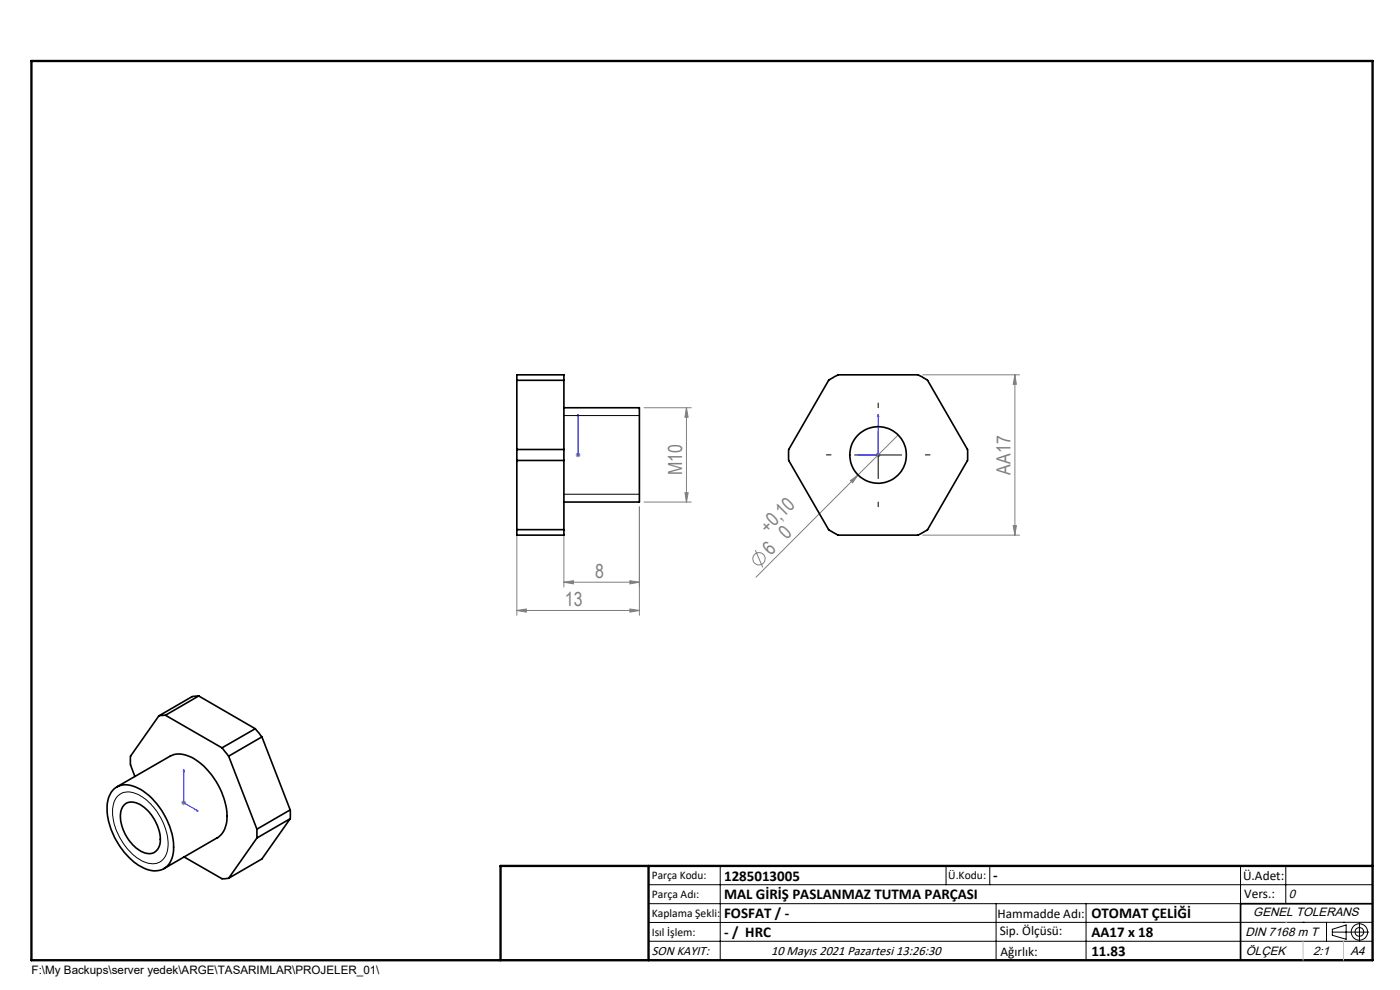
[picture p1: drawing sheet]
<svg xmlns="http://www.w3.org/2000/svg" width="297mm" height="210mm" viewBox="0 0 297 210" stroke-linecap="round" stroke-linejoin="round" font-family="sans-serif">
<g fill="none" stroke="#808080" stroke-width=".21">
<path d="M195.8 79.5h20.5M215.3 79.5l.3 2h-.7zM215.3 79.5v34M122.1 96.5h1.1M122.3 96.2l.7 .7M122.6 96v1M123 96.2l-.7 .7M136.6 86.5h10M145.6 86.5l.4 2h-.7zM145.6 86.5v20M185.8 96.5h1M185.9 96.2l.8 .7"/>
<path d="M186.3 96v1M186.7 96.2l-.8 .7M190.5 92.3l-8.5 8.4M109.6 113.4v17.1M119.6 113.4v11.1M135.6 107.5v23M136.6 106.5h10M145.3 104.5h.7l-.4 2zM160.2 116.7l1.6 3.7M180.4 101.9l1.6-1.2-1.1 1.7zM182 100.7l-21.6 21.7M195.8 113.5h20.5"/>
<path d="M214.9 111.5h.7l-.3 2zM109.6 129.5l2.1-.3v.6zM109.6 129.5h26M119.6 123.5l2-.3v.7zM119.6 123.5h16M133.6 129.2l2 .3-2 .3zM133.6 123.2l2 .3-2 .4zM38.5 170.3h1M38.6 169.9l.7 .7M39 169.8v1M39.3 169.9l-.7 .7"/>
<circle cx="161" cy="118.5" r="1.3"/>
</g>
<g fill="none" stroke="#000" stroke-width=".21">
<path d="M119.6 88.2h16M181.3 96.5h10M186.3 91.5v10M119.6 104.8h16M25 168.8a3.8 3.8 0 0 1 4.8 0 12.6 12.6 0 0 1 5.8 11.5 3.3 3.3 0 0 1-5 2.5 12.7 12.7 0 0 1-6.7-11.3l.3-1.4zM137.6 187.7h153.6M137.6 191.7h153.6M137.6 199.7h153.6M152.8 183.7v20M200.7 183.7v4M210 183.7v4M211.3 191.7v12"/>
<path d="M230.4 191.7v12M263.2 183.7v20M272.8 183.7v8M276.4 195.6h.1M281.4 195.6v4.1M282.6 197.7h7.8M282.6 197.1l3-.9v3l-3-.8zM285 195.6h.1M288.4 195.8v3.8M291.2 195.6l-153.6 .1"/>
<circle cx="288.4" cy="197.7" r="1.74"/>
<circle cx="288.4" cy="197.7" r=".93"/>
</g>
<path d="M122.6 96.4v.2zM122.6 87.9v.5v-.5M122.6 96.5h.1M122.6 87.9v8.6M182 96.5l.4-.1v.2zM186.3 87.9v8.6h-4.3M186.3 87.9l.1 .5h-.2zM39 163.3l.1 .4-.2-.1zM39 163.3v7l3 1.7M41.7 171.8l.3 .2h-.3z" fill="none" stroke="#00f" stroke-width=".21"/>
<path d="M176.3 96.5h-1M186.3 86.5v-1M196.3 96.5h1M186.3 106.5v1" fill="none" stroke="#000" stroke-width=".21" stroke-dasharray="15.2 1.3 1.3 1.3"/>
<path d="M106.2 203.7h185" fill="none" stroke="#000" stroke-width=".25"/>
<path d="M291.2 191.7h-28v12" fill="none" stroke="#000" stroke-width=".35"/>
<path d="M6.7 12.9h284.5v190.8h-284.5zM137.6 183.7v20M291.2 183.7h-185v20" fill="none" stroke="#000" stroke-width=".5"/>
<path d="M272.8 195.6h.1M276.4 199.7v4M285 199.7v4" fill="none" stroke="#c0c0c0" stroke-width=".21"/>
<g fill="#00f">
<path d="M122.6 96.4v.2zM122.6 87.9v.5z"/>
<path d="M182 96.5l.4 .1v-.2zM186.3 87.9l-.1 .5h.2z"/>
<path d="M41.7 171.8l.3 .2h-.3zM39 163.3l.1 .4-.2-.1z"/>
</g>
<g fill="#808080">
<path d="M180.4 101.9l1.6-1.2-1.1 1.7z"/>
<path d="M133.6 129.2l2 .3-2 .3zM109.6 129.5l2.1-.3v.6z"/>
<path d="M119.6 123.5l2-.3v.7zM133.6 123.2l2 .3-2 .4z"/>
<path d="M145.6 86.5l.4 2h-.7zM145.3 104.5h.7l-.4 2zM215.3 79.5l.3 2h-.7zM214.9 111.5h.7l-.3 2z"/>
</g>
<g fill="none" stroke="#000" stroke-width=".35">
<path d="M109.6 95.3v2.4M109.6 80.7v-1.2h10v1.2M109.6 97.7h10M109.6 95.3h10M109.6 80.7h10M109.6 80.7v14.6M109.6 97.7v14.7M119.6 95.3v2.4M119.6 86.5h16v20h-16M119.6 80.7v14.6M119.6 97.7v14.7M175.8 80.7l2-1.2h17l2 1.2 8.4 14.6 .1 2.1-.1 .3-8.4 14.7-.3 .1-1.7 1h-17l-2-1.1-8.5-14.7v-.3v-2.1z"/>
<path d="M109.6 112.4v1.1h10v-1.1M109.6 112.4h10M33.7 151.9l-6 8.5v1.9l.9 2.4M35.1 151.7l-1.4 .2M35.1 151.7l12 6.9M42.2 147.6l-1.5 .2-7 4.1M42.2 147.6l-7.1 4.1M42.2 147.6l12 7M47.1 158.6l1.4 1.8M54.2 154.6l1.4 1.7M54.2 154.6l-7.1 4M55.6 156.3l-7.1 4.1"/>
<path d="M55.6 156.3l6 15.5M24.3 167.2a4.8 4.8 0 0 1 5.5 .2 15.4 15.4 0 0 1 7 13.3 3.9 3.9 0 0 1-4.4 4 11.3 11.3 0 0 1-7.5-6 12.5 12.5 0 0 1-1.9-9.5l.6-1.1zM24.8 166.9l11.3-6.5a5.2 5.2 0 0 1 5.4 .8 15.4 15.4 0 0 1 6.6 13 4.6 4.6 0 0 1-2 3.5l-11.3 6.5M26.5 170.6a3.5 3.5 0 0 1 4.4 .9 8.5 8.5 0 0 1 2.9 8 2.37 2.37 0 0 1-3.6 1.2 8.7 8.7 0 0 1-4.5-8.8l.4-.9zM48.5 160.4l6 15.5M54.5 175.9v1.9M54.5 177.8l-6 8.5M61.6 171.8v1.9M61.6 171.8l-7.1 4.1M61.6 173.7l-7.1 4.1M61.6 173.7l-6 8.5-7.1 4.1M39.1 181.8l8 4.6 1.4-.1"/>
<circle cx="186.3" cy="96.5" r="6"/>
</g>
<g font-size="4.1" fill="#808080">
<text x="144.7" y="100.7" transform="rotate(-90 144.7 100.7)">M10</text>
<text x="214.4" y="100.7" transform="rotate(-90 214.4 100.7)">AA17</text>
<text x="162.8" y="113.3" transform="rotate(-45 162.8 113.3)">+0,10</text>
<text x="163.6" y="118" transform="rotate(-45 163.6 118)">6</text>
<text x="166.9" y="114.6" transform="rotate(-45 166.9 114.6)">0</text>
<text x="126.3" y="122.6">8</text>
<text x="119.8" y="128.6">13</text>
</g>
<g font-size="3.2">
<text x="153.6" y="186.8">1285013005</text>
<text x="153.6" y="190.8">MAL GİRİŞ PASLANMAZ TUTMA PARÇASI</text>
<text x="210.7" y="186.6">-</text>
<text x="153.6" y="194.8">FOSFAT / -</text>
<text x="231.5" y="194.8">OTOMAT ÇELİĞİ</text>
<text x="153.6" y="198.8">- / HRC</text>
<text x="231.5" y="198.7">AA17 x 18</text>
<text x="231.5" y="202.8">11.83</text>
</g>
<g font-size="2.8">
<text x="263.7" y="186.7">Ü.Adet:</text>
<text x="263.9" y="190.5">Vers.:</text>
<text x="211.6" y="194.8">Hammadde Adı:</text>
<text x="138.3" y="202.6">SON KAYIT:</text>
<text x="163.6" y="202.6">10 Mayıs 2021 Pazartesi 13:26:30</text>
<text x="212.1" y="198.4">Sip. Ölçüsü:</text>
<text x="212.2" y="202.7">Ağırlık:</text>
</g>
<g font-size="2.6">
<text x="273.4" y="190.4">0</text>
<text x="265.9" y="194.4">GENEL TOLERANS</text>
<text x="264.2" y="198.5">DIN 7168 m T</text>
<text x="264.3" y="202.6">ÖLÇEK</text>
<text x="278.5" y="202.6">2:1</text>
<text x="286.5" y="202.6">A4</text>
</g>
<g font-size="2.5">
<text x="138.3" y="186.4">Parça Kodu:</text>
<text x="138.3" y="190.5">Parça Adı:</text>
<text x="201.2" y="186.5">Ü.Kodu:</text>
<text x="138.3" y="194.5">Kaplama Şekli:</text>
<text x="138.3" y="198.6">Isıl İşlem:</text>
<text x="6.7" y="206.7">F:\My Backups\server yedek\ARGE\TASARIMLAR\PROJELER_01\</text>
</g>
</svg>
